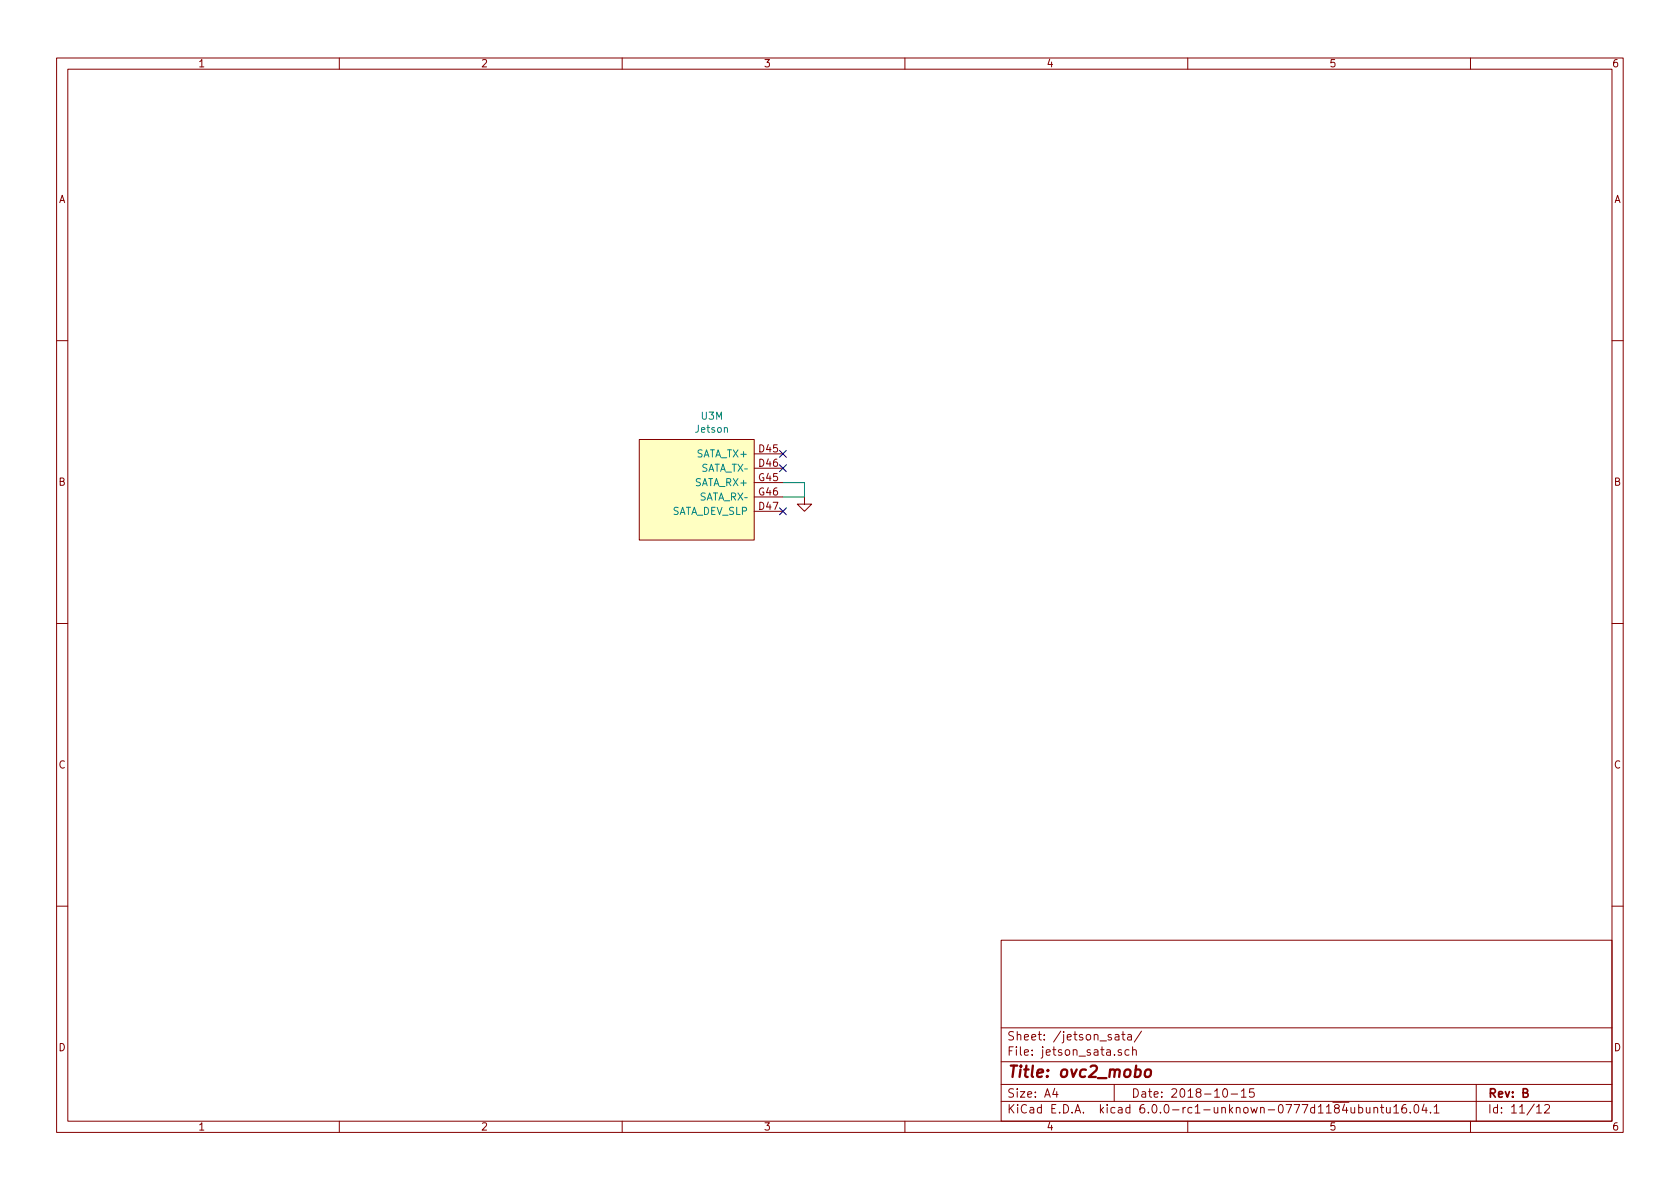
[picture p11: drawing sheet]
<svg xmlns="http://www.w3.org/2000/svg" width="297mm" height="210mm" viewBox="0 0 297 210" stroke-linecap="round" stroke-linejoin="round" font-family="sans-serif">
<g fill="none" stroke="#840000" stroke-width=".18">
<path d="M10 10.3h277v189.9h-277zM12 12.2h273v186.1h-273zM60 10.3v1.9M110 10.3v1.9M160 10.3v1.9M210 10.3v1.9M260 10.3v1.9M10 60.2h2M113 77.7h20.3v17.8h-20.3zM285 60.2h2M133.3 80.3h5.1M133.3 85.3h5.1"/>
<path d="M133.3 82.8h5.1M133.3 87.9h5.1M133.3 90.4h5.1M142.2 87.9v1.2h1.3l-1.3 1.3-1.2-1.3h1.2M10 110.3h2M285 110.3h2M10 160.2h2M177 166.3h108v32h-108zM285 160.2h2M60 198.3v1.9M110 198.3v1.9M160 198.3v1.9"/>
<path d="M177 194.8h108M177 191.8h108M177 187.8h108M177 181.8h108M186.5 192.5l-.4 1h1M186.8 193v1M197 191.8v3M197.2 183h.6v.9M197.8 183.3l-.5 .1-.2 .2 .1 .2 .1 .1 .5-.1M198.3 185.7a.37 .37 0 0 0-.6 .1l.1 .2 .5 .2v.1l-.2 .3-.4-.1M198.3 182.9h.6M198.6 182.4v1.3l.3 .2"/>
<path d="M199.4 183h.6l.1 .9M199.6 185.7l-.4-.1-.3 .3 .1 .6 .2 .1 .4-.1M200.1 183.3l-.6 .1a.29 .29 0 0 0-.2 .2 .29 .29 0 0 0 .2 .3l.6-.1M200.3 185.7a.37 .37 0 0 1 .6 .1v.8M200.3 185.1v1.5M201.8 182.3l-1.2 2M210 198.3v1.9M216.3 192.7l.4-.2a.94 .94 0 0 1 0 1.5 .79 .79 0 0 1-.4-1.3zM217.7 193.5h1.1M219.5 193l.4-.5v1.5M219.5 194h.8M221.7 192.5h-.7l-.1 .7 .2-.1 .5 .1 .2 .2-.1 .5-.2 .1-.6-.1"/>
<path d="M238.9 195.8v.8a.39 .39 0 0 0 .6 .1M239.5 195.8v1M240.2 195.9l.4-.1 .3 .3v.6l-.3 .1-.4-.1M240.2 195.3v1.5M241.6 195.8l.1 .9 .3 .1 .2-.1M242.2 195.8v1M242.9 196l.1-.1a.37 .37 0 0 1 .6 .1v.8M242.9 195.8v1M244.1 195.8h.6M244.3 195.3v1.3l.4 .2M245.1 195.8v.8a.39 .39 0 0 0 .7 .1M245.8 195.8v1"/>
<path d="M246.4 195.8l.5-.5v1.5M246.4 196.8h.9M248.6 195.3a.59 .59 0 0 0-.7 .7v.7l.2 .1 .5-.1 .1-.5-.1-.2-.5-.1-.2 .3M249.4 196.7v.1M250.2 195.4l.3-.1a.94 .94 0 0 1 0 1.5h-.1a1 1 0 0 1-.2-1.4zM251.8 195.2l-.4 1.1h.9M252.1 195.8v1M252.9 196.7v.1M253.6 195.8l.4-.5v1.5M253.6 196.8h.8M260 198.3v1.9M261 191.8v6.5"/>
<path d="M271.7 195.8l.4-.5v1.5M271.7 196.8h.8M273.1 195.5l.2-.2h.4l.2 .2 .1 .3-.1 .2-.9 .8h1"/>
</g>
<path d="M202.7 189.2a.51 .51 0 0 1 .8 .3v.6a.56 .56 0 0 1-.6 .4 .56 .56 0 0 1-.5-.4l.1-.6z" fill="none" stroke="#840000" stroke-width=".41"/>
<path d="M113 77.7h20.3v17.8h-20.3z" fill="#ffffc2" stroke="#ffffc2" stroke-width=".18"/>
<path d="M138.4 85.3h3.8v2.6h-3.8" fill="none" stroke="#008400" stroke-width=".18"/>
<path d="M137.8 79.6l1.2 1.3M139 79.6l-1.2 1.3M137.8 82.2l1.2 1.2M137.8 89.8l1.2 1.2M139 82.2l-1.2 1.2M139 89.8l-1.2 1.2" fill="none" stroke="#000084" stroke-width=".18"/>
<text font-size="2.8" fill="#840000" x="178" y="190.5">Title: ovc2_mobo</text>
<g font-size="2.1" fill="#840000">
<text x="178" y="184">Sheet: /jetson_sata/</text>
<text x="178" y="186.7">File: jetson_sata.sch</text>
<text x="178" y="196.9">KiCad E.D.A. kicad 6.0.0-rc1-unknown-0777d1184ubuntu16.04.1</text>
<text x="178" y="194.1">Size: A4</text>
<text x="200" y="194.1">Date: 2018-10-15</text>
<text x="263" y="194.1">Rev: B</text>
<text x="263" y="196.9">Id: 11/12</text>
</g>
<g font-size="1.8" fill="#840000">
<text x="35" y="11.9">1</text>
<text x="85" y="11.9">2</text>
<text x="135" y="11.9">3</text>
<text x="185" y="11.9">4</text>
<text x="235" y="11.9">5</text>
<text x="285" y="11.9">6</text>
<text x="10.4" y="35.9">A</text>
<text x="285.4" y="35.9">A</text>
<text x="134.3" y="80">D45</text>
<text x="134.3" y="82.5">D46</text>
<text x="10.4" y="85.9">B</text>
<text x="134.2" y="85.1">G45</text>
<text x="134.2" y="87.6">G46</text>
<text x="285.4" y="85.9">B</text>
<text x="134.3" y="90.2">D47</text>
<text x="10.4" y="135.9">C</text>
<text x="285.4" y="135.9">C</text>
<text x="10.4" y="185.9">D</text>
<text x="285.4" y="185.9">D</text>
<text x="35" y="199.9">1</text>
<text x="85" y="199.9">2</text>
<text x="135" y="199.9">3</text>
<text x="185" y="199.9">4</text>
<text x="235" y="199.9">5</text>
<text x="285" y="199.9">6</text>
</g>
<g font-size="1.8" fill="#008484">
<text x="123" y="76.5">Jetson</text>
<text x="124" y="74.2">U3M</text>
<text x="123.2" y="80.9">SATA_TX+</text>
<text x="124.3" y="83.4">SATA_TX</text>
<text x="123" y="86">SATA_RX+</text>
<text x="124.1" y="88.5">SATA_RX</text>
<text x="118.5" y="91.1">SATA_DEV_SLP</text>
</g>
</svg>
